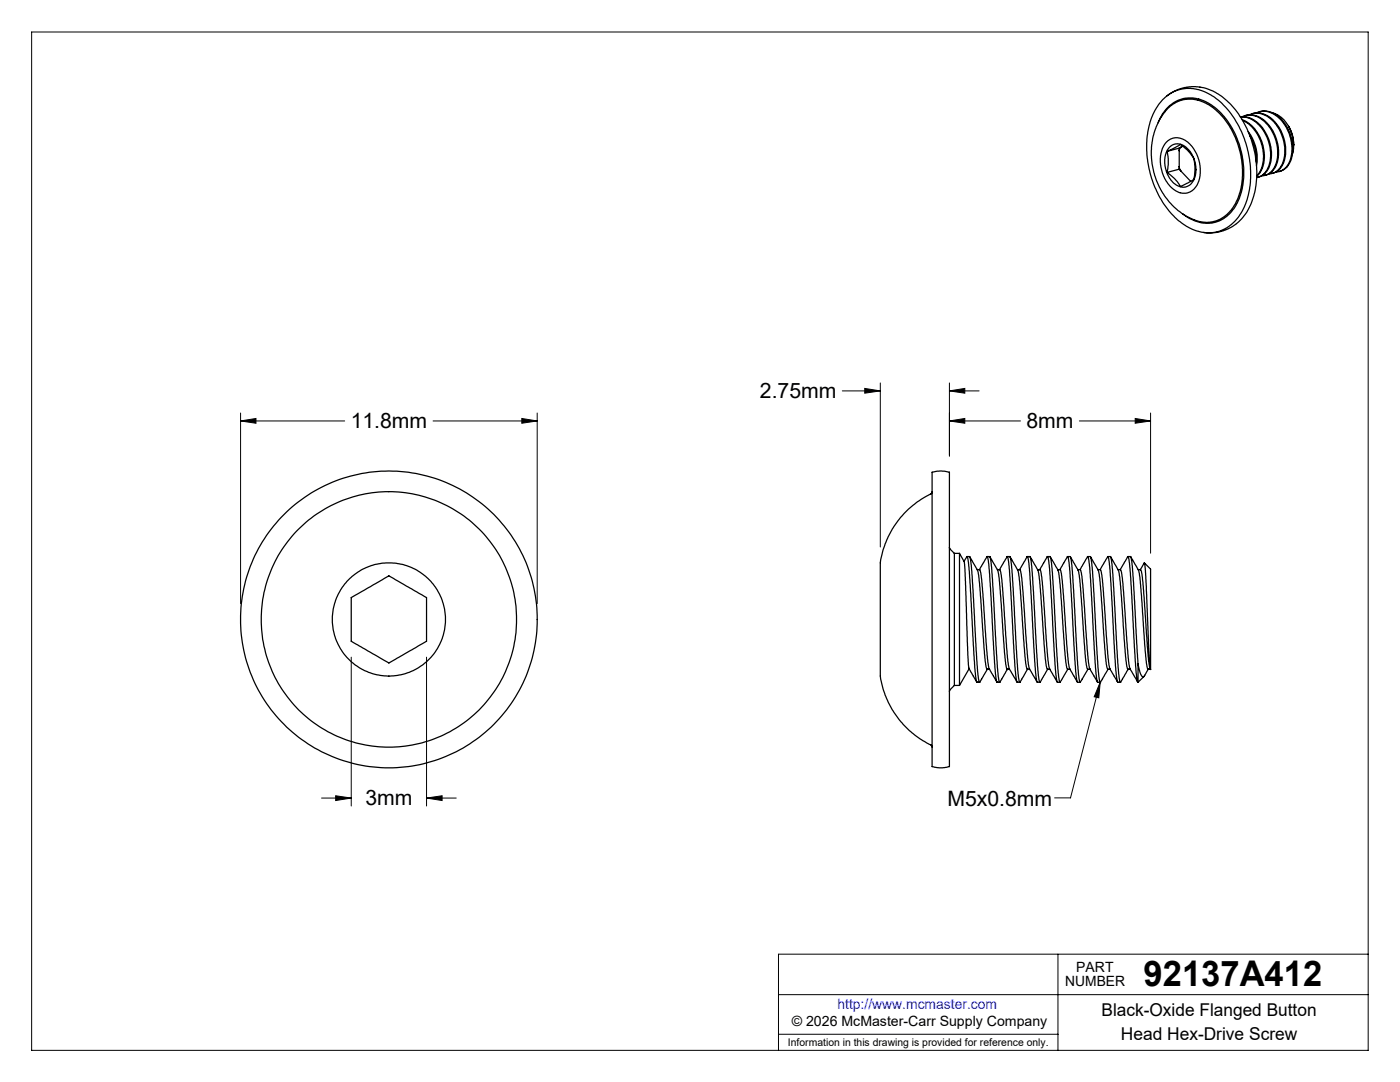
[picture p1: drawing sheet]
<svg xmlns="http://www.w3.org/2000/svg" width="279mm" height="216mm" viewBox="0 0 279 216" stroke-linecap="round" stroke-linejoin="round" font-family="sans-serif">
<g fill="none" stroke="#000" stroke-width=".2">
<path d="M6.3 6.4h266.7v203.2h-266.7zM168.1 78h7.6M172.6 77.5l3.1 .5-3.1 .5zM175.7 76.4v32.7M189.5 78l3-.5v1zM189.5 76.4v14.7M189.5 78h5.9M48 84l3.1-.5v1zM48 84h20.8M48 82.4v38M86.4 84h20.8M104.1 83.5l3.1 .5-3.1 .5z"/>
<path d="M107.2 82.4v38M189.5 84l3-.5v1zM189.5 84h14.2M215.4 84h14.2M226.6 83.5l3 .5-3 .5zM229.6 82.4v28M70.1 131.1v29.7M85.1 131.1v29.7M219.6 136.1l-.3 3.1-.9-.2zM219.6 136.1l-6 23.1h-3.1M64.2 159.2h5.9M67 158.8l3.1 .4-3.1 .5z"/>
<path d="M85.1 159.2l3.1-.4v.9zM85.1 159.2h6M155.4 198.5h117.6M211.1 190.4v19.2M273 190.4h-117.6v19.2M155.4 206.4h55.7"/>
</g>
<g fill="none" stroke="#000" stroke-width=".25">
<path d="M232.1 19.9a7.5 7.5 0 0 1 9.8-.8 17.8 17.8 0 0 1 7.3 11.6 15.9 15.9 0 0 1-2.3 12.9 7.6 7.6 0 0 1-10.9 1 19.5 19.5 0 0 1-7.2-15.7 13.2 13.2 0 0 1 3.3-9zM232.9 19.1l1.2-.8 1.4-.6 1.3-.3 1.7-.1a10.4 10.4 0 0 1 7.8 4.3 19.8 19.8 0 0 1 3.4 19 8.8 8.8 0 0 1-9.5 5.8M231.1 24.5a6.8 6.8 0 0 1 7.7-4.9 12.2 12.2 0 0 1 7.9 7.5 16.3 16.3 0 0 1 0 13.9 6.6 6.6 0 0 1-9.8 2.3l-.9-.6M232.8 28.3l.8-.5 .7-.3h.7l1.1 .3 1 .6 .6 .6 1.2 1.8 .6 2.3v2l-.6 1.9-.7 .9-.6 .4-.7 .2-.9 .1-1.3-.5-1.2-1-1.1-1.6-.7-2.2-.1-1.8 .4-1.9zM232.9 30.2l2.2-1.1a.66 .66 0 0 1 1.1 .2l.2 .1a4.8 4.8 0 0 1 2 5.1 1.55 1.55 0 0 1-1.2 1.9l-1.6 .8-1-1.4-1.7-1.4M232.9 30.2l.3 1.4-.3 2.8M233 21.7a6.5 6.5 0 0 1 8.9-.4 16.9 16.9 0 0 1 5.9 15.3 9 9 0 0 1-4.7 7.3 7.3 7.3 0 0 1-6.8-1.1l-1.2-.8-1.3-1.2-2-2.6-1.4-3.2-.5-2.4-.1-3.3 .5-2.8 1.1-2.6zM233.3 29.5l.9-.7 .7-.1 .8 .1 1 .6 1.2 1.4 .6 1.6 .2 1.7-.4 1.8-.9 1.1-.8 .3h-1.1l-1.2-.7-1-1.3-.6-1.2-.3-1.5 .2-1.7zM235.3 33.2l.4 .9M235.3 29.6l-2.4 .6M235.3 29.6v4.2M235.3 33.8l.4 .3"/>
<path d="M235.3 33.8l-2.4 .6M235.7 29.4l-.4 .7M235.7 29.4l-.4 .2M235.7 34.1l1.9 2.1M236 29.2l-.3 .2M247.5 23.3a5.5 5.5 0 0 1 5.3 3.6 7.4 7.4 0 0 1-.1 7.4l-.7 .7-1 .4M247.6 23.4a5.5 5.5 0 0 1 5.1 3.8 7 7 0 0 1-.4 7.4l-.7 .5-.8 .3M247.9 23.3a4.4 4.4 0 0 1 5.4 2 7.8 7.8 0 0 1 .8 8.4 2.89 2.89 0 0 1-2.3 1.4M247.9 23.9a7.9 7.9 0 0 1 4.4 7.2 5 5 0 0 1-1.5 4.1M248 24a8 8 0 0 1 4.1 7.6 5 5 0 0 1-1.3 3.5M248.5 23.1a4.8 4.8 0 0 1 5.3 2.7 7.6 7.6 0 0 1 .4 8l-.7 .7-1.1 .5M249.1 26.3a8.6 8.6 0 0 1 1.7 6.8"/>
<path d="M249.3 22.9a4.4 4.4 0 0 1 5.3 1.8 7.9 7.9 0 0 1 .9 8.7 2.82 2.82 0 0 1-2.3 1.3M249.4 27l.4 .7a8.9 8.9 0 0 1 .9 4.6M249.9 22.7a4.9 4.9 0 0 1 5.3 2.7l.5 .9a7.3 7.3 0 0 1-.2 7.4l-.8 .6-.8 .3M250.7 22.5a4.3 4.3 0 0 1 5.3 1.8 7.8 7.8 0 0 1 .8 8.9 2.95 2.95 0 0 1-2.2 1.1M251.3 22.3a5.1 5.1 0 0 1 5.6 3.1l.3 .7a6.8 6.8 0 0 1-.6 7.4l-.4 .4-.9 .3M254.1 22.6a6.5 6.5 0 0 1 4.1 5.8v1.3l-.2 1M257.1 25.2l.8 1.8 .3 2M186 94.2h.2a5.2 5.2 0 0 1 3.3 .1v58.2a.46 .46 0 0 1-.1 .5 .46 .46 0 0 1-.5 .1 4.7 4.7 0 0 1-2.9-.2zM186 98.1l-.3 .5a17.7 17.7 0 0 0-10 14.6v21.7a18.6 18.6 0 0 0 10.2 13.9l.1 .3M70.1 119.2l7.5-4.3 6.6 3.8 .9 .5v8.8l-7.5 4.3-4.2-2.4-3.3-1.9zM189.5 109.2v.3l1 .9M190.5 110.4v26.4"/>
<path d="M190.5 110.4h1M191.5 110.4v26.4M191.5 110.4l.9 1.7 .1 .5 .6 18.1 .3 2.6M192.4 112l.6-.9 .3 1.2 .2 1.8 1.1 19.8 .3 2.2h.6M193 111.1h.6l.3 1.7 1.3 21.7a2.11 2.11 0 0 0 .3 1.6l1.5-2.6M193.5 111.1l.7 1.2a5.9 5.9 0 0 1 1.3 4l1.1 15.5 .3 1.6 .6 .1M195 113.7h.6l.3 2.1 1.2 16a7.4 7.4 0 0 0 1.3 3.4l.6 .9M195.5 113.7l1.5-2.6 .2 .7 .3 2.9 1.1 19.7 .3 1.7h.6M197 111.1h.5l.1 .1 .3 2.1 1.3 21.2a2.11 2.11 0 0 0 .4 1.6l1.4-2.6M197.6 111.1l.7 1.2a6.1 6.1 0 0 1 1.2 4.3l1.1 15.2 .3 1.6 .6 .1M199 113.7h.5M199.5 113.7l1.5-2.6 .5 2.7 1.1 19.9 .3 2.2 .1 .2h.5"/>
<path d="M199.5 113.7l.2 .6 .3 2.3 1.1 15.2a6.6 6.6 0 0 0 1.3 3.3l.6 1M201 111.1h.6l.3 1.5 1.1 19.6 .3 3.1 .2 .8 1.6-2.6M201.6 111.1l.7 1.2a5.6 5.6 0 0 1 1.2 3.7l1.2 16.2 .2 1.2 .6 .1M203.1 113.7h.5l.1 .1 .2 1.7 1.2 16.1a6.5 6.5 0 0 0 1.4 3.6l.5 .9M203.5 113.7l1.6-2.6 .4 3.3 1.2 19.8 .2 1.8 .6 .1M205 111.1l.6 .1 .3 1.8 1.1 19.8 .5 3.3 1.6-2.6M205.6 111.1l.7 1.2a5.7 5.7 0 0 1 1.2 4l1.1 15.1 .4 2.1h.5M207.1 113.7l.5 .1 .3 1.5 1.2 15.6 .4 2.6M207.5 113.7l1.6-2.6 .2 .8 .3 3.2 1.1 19.5 .3 1.5h.6M209.1 111.1h.5l.4 2.4 1.2 21a1.97 1.97 0 0 0 .4 1.6l1.5-2.6M209.6 111.1l.8 1.4a6.3 6.3 0 0 1 1.2 4.1l.9 14 .4 2.5 .2 .4M211.1 113.7h.5"/>
<path d="M211.5 113.7l1.6-2.6 .3 1.2 .1 1.8 1.2 19.8 .3 2.2h.6M211.6 113.7l.2 .8 .2 1.5 1.1 15.6a7.6 7.6 0 0 0 1.5 3.7l.4 .8M213.1 111.1h.5l.3 1.7 1.3 21.7a2.11 2.11 0 0 0 .4 1.6l1.5-2.6M213.6 111.1l.7 1.2a6.3 6.3 0 0 1 1.3 4.3l.9 13.8 .3 2.2 .3 .9M215.1 113.7h.6l.2 1.4 1.3 16.7a7.4 7.4 0 0 0 1.3 3.4l.5 .9M215.5 113.7l1.6-2.6 .2 .7 .3 2.9 1.1 19.7 .3 1.7h.6M217.1 111.1h.5l.1 .1 .3 2.1 1.3 21.2a2.11 2.11 0 0 0 .3 1.6l1.5-2.6M217.6 111.1l.7 1.2a6.1 6.1 0 0 1 1.3 4.3l1.1 15.2 .3 1.6 .5 .1M219.1 113.7h.5M219.6 113.7l1.5-2.6 .4 2.7 1.2 19.9 .3 2.2 .1 .2h.5M219.6 113.7l.1 .2 .3 1.9 1.1 14.6 .4 3.1M221.1 111.1h.6l.2 1.5 1.4 21.9a2.11 2.11 0 0 0 .4 1.6l1.4-2.6"/>
<path d="M221.7 111.1l.7 1.2a5.6 5.6 0 0 1 1.2 3.7l1.1 15.6 .3 1.7 .1 .2h.5M223.1 113.7h.5M223.6 113.7l1.5-2.6 .3 1.3 .3 3 1 18.8 .4 1.9M223.6 113.7l.2 .6 .3 2.3 1.1 15a6.5 6.5 0 0 0 1.4 3.6l.4 .9M225.1 111.1l.6 .1 .3 1.8 1.1 19.5M225.7 111.1l.7 1.2a5.7 5.7 0 0 1 1.2 4l1.2 15.9 .3 1.3h.5M227.2 113.7l.5 .1 .3 1.5 1.1 15.6 .3 2 .2 .7M227.6 113.7l.8-1.4 .4 4.7 .5 13.5 .3 3.1M228.4 112.3l1.2 1.3v20M190.5 136.8l-.9 .9-.1 .3M190.5 136.8h1M193.4 133.3l1.5 2.8"/>
<path d="M193.4 133.3v.2M193.4 133.5l-1.9 3.3M193.4 133.5h.1M209.5 133.5l1.5 2.6M213.1 133.5h.4M217.1 133.5h.5M221.5 133.5l1.6 2.6M227.1 132.5a4.6 4.6 0 0 0 .9 2.5h.1a1.69 1.69 0 0 0 .9-1.1l.2-.4M227.1 132.5v3.6M228.3 135l-1.2 1.1"/>
<circle cx="77.6" cy="123.6" r="29.6"/>
<circle cx="77.6" cy="123.6" r="25.5"/>
<circle cx="77.6" cy="123.6" r="11.3"/>
</g>
<path d="M189.5 84l3-.5v1zM226.6 83.5l3 .5-3 .5zM189.5 78l3-.5v1zM172.6 77.5l3.1 .5-3.1 .5zM219.6 136.1l-.3 3.1-.9-.2zM48 84l3.1-.5v1zM104.1 83.5l3.1 .5-3.1 .5zM85.1 159.2l3.1-.4v.9zM67 158.8l3.1 .4-3.1 .5z" fill="#000"/>
<text font-size="7.1" x="228.2" y="196.8">92137A412</text>
<g font-size="4.2">
<text x="151.7" y="79.4">2.75mm</text>
<text x="70" y="85.4">11.8mm</text>
<text x="204.9" y="85.4">8mm</text>
<text x="72.9" y="160.7">3mm</text>
<text x="189.1" y="160.8">M5x0.8mm</text>
</g>
<g font-size="3.5">
<text x="219.8" y="202.8">Black-Oxide Flanged Button</text>
<text x="223.7" y="207.5">Head Hex-Drive Screw</text>
</g>
<g font-size="2.8">
<text x="212.6" y="196.8">NUMBER</text>
<text x="214.8" y="194">PART</text>
<text x="158" y="204.8">© 2026 McMaster-Carr Supply Company</text>
</g>
<text font-size="2.8" fill="#00f" x="167.1" y="201.4">http://www.mcmaster.com</text>
<text font-size="2.1" x="157.3" y="208.6">Information in this drawing is provided for reference only.</text>
</svg>
